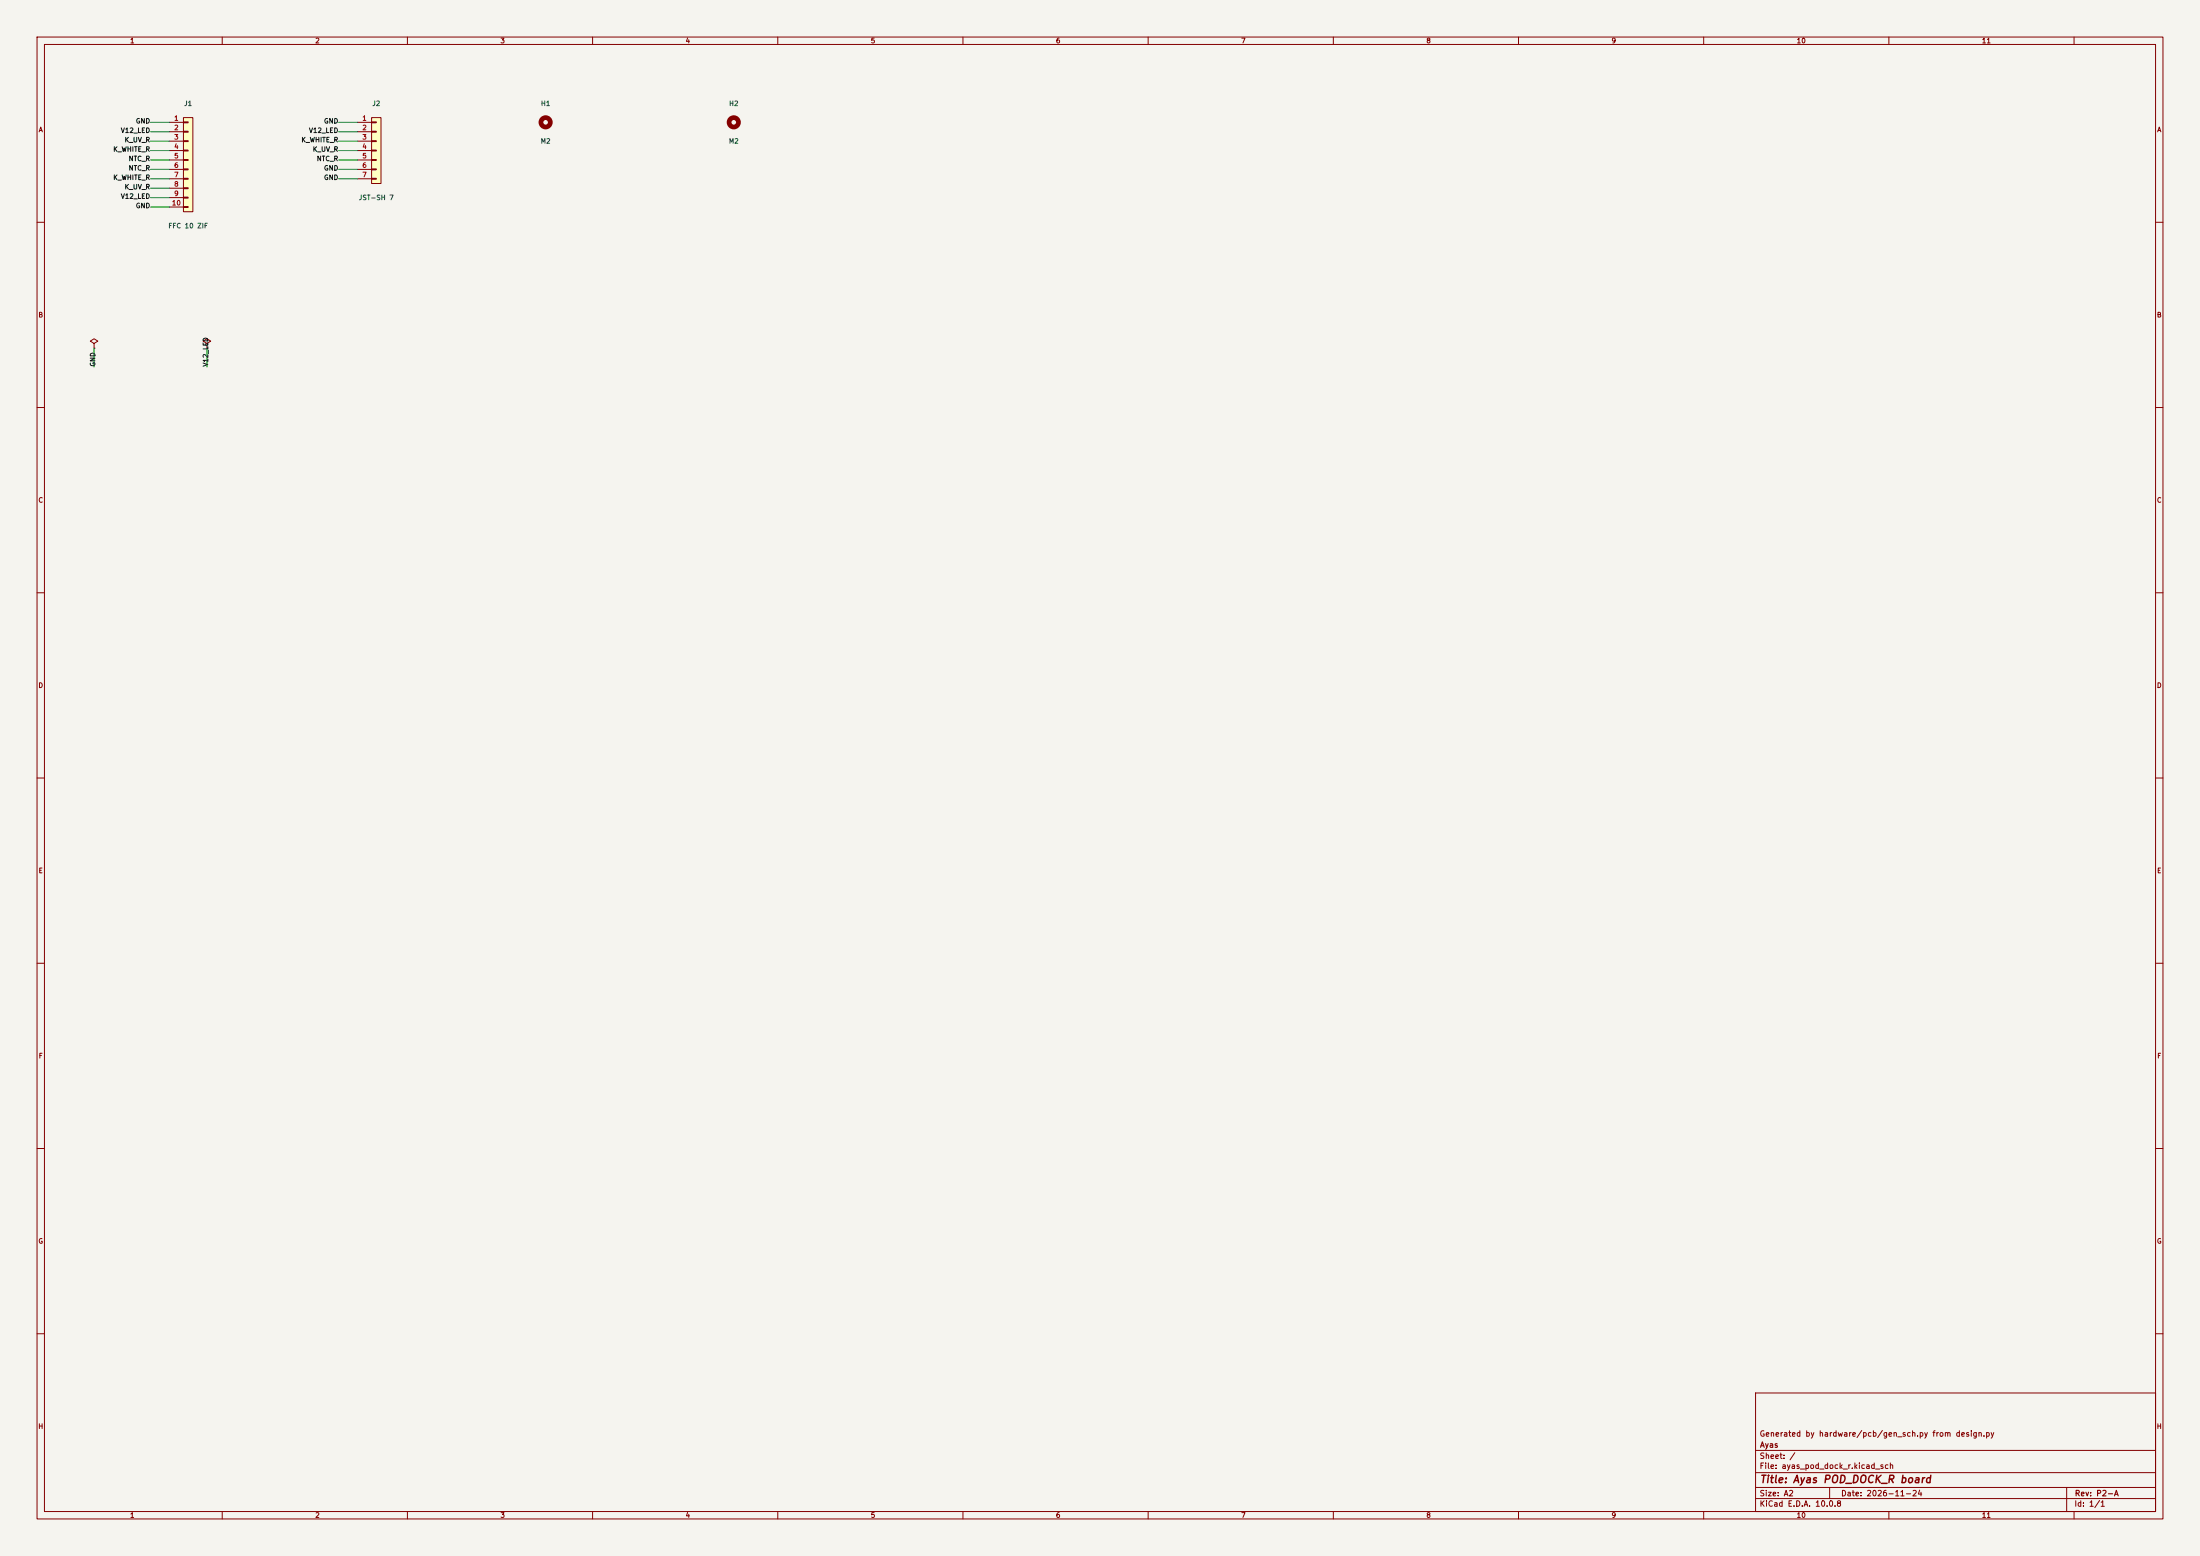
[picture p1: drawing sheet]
(kicad_sch
 (version 20250114)
 (generator "eeschema")
 (generator_version "9.0")
 (paper "A2")
 (title_block
  (title "Ayas POD_DOCK_R board")
  (date "2026-11-24")
  (rev "P2-A")
  (company "Ayas")
  (comment 1 "Generated by hardware/pcb/gen_sch.py from design.py"))
 (lib_symbols
  (symbol
   "Connector_Generic:Conn_01x10"
   (pin_names
    (offset 1.016) (hide yes)) (exclude_from_sim no) (in_bom yes) (on_board yes)
   (in_pos_files yes)
   (duplicate_pin_numbers_are_jumpers no)
   (property
    "Reference"
    "J" (at 0 12.7 0) (show_name no) (do_not_autoplace no) (effects (font (size 1.27 1.27))))
   (property
    "Value"
    "Conn_01x10" (at 0 -15.24 0) (show_name no) (do_not_autoplace no) (effects (font (size 1.27 1.27))))
   (property
    "Footprint"
    "" (at 0 0 0) (show_name no) (do_not_autoplace no) (hide yes) (effects (font (size 1.27 1.27))))
   (property
    "Datasheet"
    "" (at 0 0 0) (show_name no) (do_not_autoplace no) (hide yes) (effects (font (size 1.27 1.27))))
   (property
    "Description"
    "Generic connector, single row, 01x10, script generated (kicad-library-utils/schlib/autogen/connector/)" (at 0 0 0) (show_name no) (do_not_autoplace no) (hide yes) (effects (font (size 1.27 1.27))))
   (property
    "ki_keywords"
    "connector" (at 0 0 0) (show_name no) (do_not_autoplace no) (hide yes) (effects (font (size 1.27 1.27))))
   (property
    "ki_fp_filters"
    "Connector*:*_1x??_*" (at 0 0 0) (show_name no) (do_not_autoplace no) (hide yes) (effects (font (size 1.27 1.27))))
   (symbol
    "Conn_01x10_1_1"
    (rectangle (start -1.27 11.43) (end 1.27 -13.97) (stroke (width 0.254) (type default)) (fill (type background)))
    (rectangle (start -1.27 10.287) (end 0 10.033) (stroke (width 0.1524) (type default)) (fill (type none)))
    (rectangle (start -1.27 7.747) (end 0 7.493) (stroke (width 0.1524) (type default)) (fill (type none)))
    (rectangle (start -1.27 5.207) (end 0 4.953) (stroke (width 0.1524) (type default)) (fill (type none)))
    (rectangle (start -1.27 2.667) (end 0 2.413) (stroke (width 0.1524) (type default)) (fill (type none)))
    (rectangle (start -1.27 0.127) (end 0 -0.127) (stroke (width 0.1524) (type default)) (fill (type none)))
    (rectangle (start -1.27 -2.413) (end 0 -2.667) (stroke (width 0.1524) (type default)) (fill (type none)))
    (rectangle (start -1.27 -4.953) (end 0 -5.207) (stroke (width 0.1524) (type default)) (fill (type none)))
    (rectangle (start -1.27 -7.493) (end 0 -7.747) (stroke (width 0.1524) (type default)) (fill (type none)))
    (rectangle (start -1.27 -10.033) (end 0 -10.287) (stroke (width 0.1524) (type default)) (fill (type none)))
    (rectangle (start -1.27 -12.573) (end 0 -12.827) (stroke (width 0.1524) (type default)) (fill (type none)))
    (pin
    passive
    line (at -5.08 10.16 0) (length 3.81) (name
    "Pin_1" (effects (font (size 1.27 1.27)))) (number
    "1" (effects (font (size 1.27 1.27)))))
    (pin
    passive
    line (at -5.08 7.62 0) (length 3.81) (name
    "Pin_2" (effects (font (size 1.27 1.27)))) (number
    "2" (effects (font (size 1.27 1.27)))))
    (pin
    passive
    line (at -5.08 5.08 0) (length 3.81) (name
    "Pin_3" (effects (font (size 1.27 1.27)))) (number
    "3" (effects (font (size 1.27 1.27)))))
    (pin
    passive
    line (at -5.08 2.54 0) (length 3.81) (name
    "Pin_4" (effects (font (size 1.27 1.27)))) (number
    "4" (effects (font (size 1.27 1.27)))))
    (pin
    passive
    line (at -5.08 0 0) (length 3.81) (name
    "Pin_5" (effects (font (size 1.27 1.27)))) (number
    "5" (effects (font (size 1.27 1.27)))))
    (pin
    passive
    line (at -5.08 -2.54 0) (length 3.81) (name
    "Pin_6" (effects (font (size 1.27 1.27)))) (number
    "6" (effects (font (size 1.27 1.27)))))
    (pin
    passive
    line (at -5.08 -5.08 0) (length 3.81) (name
    "Pin_7" (effects (font (size 1.27 1.27)))) (number
    "7" (effects (font (size 1.27 1.27)))))
    (pin
    passive
    line (at -5.08 -7.62 0) (length 3.81) (name
    "Pin_8" (effects (font (size 1.27 1.27)))) (number
    "8" (effects (font (size 1.27 1.27)))))
    (pin
    passive
    line (at -5.08 -10.16 0) (length 3.81) (name
    "Pin_9" (effects (font (size 1.27 1.27)))) (number
    "9" (effects (font (size 1.27 1.27)))))
    (pin
    passive
    line (at -5.08 -12.7 0) (length 3.81) (name
    "Pin_10" (effects (font (size 1.27 1.27)))) (number
    "10" (effects (font (size 1.27 1.27))))))
   (embedded_fonts no))
  (symbol
   "Connector_Generic:Conn_01x07"
   (pin_names
    (offset 1.016) (hide yes)) (exclude_from_sim no) (in_bom yes) (on_board yes)
   (in_pos_files yes)
   (duplicate_pin_numbers_are_jumpers no)
   (property
    "Reference"
    "J" (at 0 10.16 0) (show_name no) (do_not_autoplace no) (effects (font (size 1.27 1.27))))
   (property
    "Value"
    "Conn_01x07" (at 0 -10.16 0) (show_name no) (do_not_autoplace no) (effects (font (size 1.27 1.27))))
   (property
    "Footprint"
    "" (at 0 0 0) (show_name no) (do_not_autoplace no) (hide yes) (effects (font (size 1.27 1.27))))
   (property
    "Datasheet"
    "" (at 0 0 0) (show_name no) (do_not_autoplace no) (hide yes) (effects (font (size 1.27 1.27))))
   (property
    "Description"
    "Generic connector, single row, 01x07, script generated (kicad-library-utils/schlib/autogen/connector/)" (at 0 0 0) (show_name no) (do_not_autoplace no) (hide yes) (effects (font (size 1.27 1.27))))
   (property
    "ki_keywords"
    "connector" (at 0 0 0) (show_name no) (do_not_autoplace no) (hide yes) (effects (font (size 1.27 1.27))))
   (property
    "ki_fp_filters"
    "Connector*:*_1x??_*" (at 0 0 0) (show_name no) (do_not_autoplace no) (hide yes) (effects (font (size 1.27 1.27))))
   (symbol
    "Conn_01x07_1_1"
    (rectangle (start -1.27 8.89) (end 1.27 -8.89) (stroke (width 0.254) (type default)) (fill (type background)))
    (rectangle (start -1.27 7.747) (end 0 7.493) (stroke (width 0.1524) (type default)) (fill (type none)))
    (rectangle (start -1.27 5.207) (end 0 4.953) (stroke (width 0.1524) (type default)) (fill (type none)))
    (rectangle (start -1.27 2.667) (end 0 2.413) (stroke (width 0.1524) (type default)) (fill (type none)))
    (rectangle (start -1.27 0.127) (end 0 -0.127) (stroke (width 0.1524) (type default)) (fill (type none)))
    (rectangle (start -1.27 -2.413) (end 0 -2.667) (stroke (width 0.1524) (type default)) (fill (type none)))
    (rectangle (start -1.27 -4.953) (end 0 -5.207) (stroke (width 0.1524) (type default)) (fill (type none)))
    (rectangle (start -1.27 -7.493) (end 0 -7.747) (stroke (width 0.1524) (type default)) (fill (type none)))
    (pin
    passive
    line (at -5.08 7.62 0) (length 3.81) (name
    "Pin_1" (effects (font (size 1.27 1.27)))) (number
    "1" (effects (font (size 1.27 1.27)))))
    (pin
    passive
    line (at -5.08 5.08 0) (length 3.81) (name
    "Pin_2" (effects (font (size 1.27 1.27)))) (number
    "2" (effects (font (size 1.27 1.27)))))
    (pin
    passive
    line (at -5.08 2.54 0) (length 3.81) (name
    "Pin_3" (effects (font (size 1.27 1.27)))) (number
    "3" (effects (font (size 1.27 1.27)))))
    (pin
    passive
    line (at -5.08 0 0) (length 3.81) (name
    "Pin_4" (effects (font (size 1.27 1.27)))) (number
    "4" (effects (font (size 1.27 1.27)))))
    (pin
    passive
    line (at -5.08 -2.54 0) (length 3.81) (name
    "Pin_5" (effects (font (size 1.27 1.27)))) (number
    "5" (effects (font (size 1.27 1.27)))))
    (pin
    passive
    line (at -5.08 -5.08 0) (length 3.81) (name
    "Pin_6" (effects (font (size 1.27 1.27)))) (number
    "6" (effects (font (size 1.27 1.27)))))
    (pin
    passive
    line (at -5.08 -7.62 0) (length 3.81) (name
    "Pin_7" (effects (font (size 1.27 1.27)))) (number
    "7" (effects (font (size 1.27 1.27))))))
   (embedded_fonts no))
  (symbol
   "Mechanical:MountingHole"
   (pin_names
    (offset 1.016)) (exclude_from_sim no) (in_bom no) (on_board yes)
   (in_pos_files yes)
   (duplicate_pin_numbers_are_jumpers no)
   (property
    "Reference"
    "H" (at 0 5.08 0) (show_name no) (do_not_autoplace no) (effects (font (size 1.27 1.27))))
   (property
    "Value"
    "MountingHole" (at 0 3.175 0) (show_name no) (do_not_autoplace no) (effects (font (size 1.27 1.27))))
   (property
    "Footprint"
    "" (at 0 0 0) (show_name no) (do_not_autoplace no) (hide yes) (effects (font (size 1.27 1.27))))
   (property
    "Datasheet"
    "" (at 0 0 0) (show_name no) (do_not_autoplace no) (hide yes) (effects (font (size 1.27 1.27))))
   (property
    "Description"
    "Mounting Hole without connection" (at 0 0 0) (show_name no) (do_not_autoplace no) (hide yes) (effects (font (size 1.27 1.27))))
   (property
    "ki_keywords"
    "mounting hole" (at 0 0 0) (show_name no) (do_not_autoplace no) (hide yes) (effects (font (size 1.27 1.27))))
   (property
    "ki_fp_filters"
    "MountingHole*" (at 0 0 0) (show_name no) (do_not_autoplace no) (hide yes) (effects (font (size 1.27 1.27))))
   (symbol
    "MountingHole_0_1"
    (circle (center 0 0) (radius 1.27) (stroke (width 1.27) (type default)) (fill (type none))))
   (embedded_fonts no))
  (symbol
   "power:PWR_FLAG"
   (power global)
   (pin_numbers (hide yes))
   (pin_names
    (offset 0) (hide yes)) (exclude_from_sim no) (in_bom yes) (on_board yes)
   (in_pos_files yes)
   (duplicate_pin_numbers_are_jumpers no)
   (property
    "Reference"
    "#FLG" (at 0 1.905 0) (show_name no) (do_not_autoplace no) (hide yes) (effects (font (size 1.27 1.27))))
   (property
    "Value"
    "PWR_FLAG" (at 0 3.81 0) (show_name no) (do_not_autoplace no) (effects (font (size 1.27 1.27))))
   (property
    "Footprint"
    "" (at 0 0 0) (show_name no) (do_not_autoplace no) (hide yes) (effects (font (size 1.27 1.27))))
   (property
    "Datasheet"
    "" (at 0 0 0) (show_name no) (do_not_autoplace no) (hide yes) (effects (font (size 1.27 1.27))))
   (property
    "Description"
    "Special symbol for telling ERC where power comes from" (at 0 0 0) (show_name no) (do_not_autoplace no) (hide yes) (effects (font (size 1.27 1.27))))
   (property
    "ki_keywords"
    "flag power" (at 0 0 0) (show_name no) (do_not_autoplace no) (hide yes) (effects (font (size 1.27 1.27))))
   (symbol
    "PWR_FLAG_0_0"
    (pin
    power_out
    line (at 0 0 90) (length 0) (name
    "" (effects (font (size 1.27 1.27)))) (number
    "1" (effects (font (size 1.27 1.27))))))
   (symbol
    "PWR_FLAG_0_1"
    (polyline (pts (xy 0 0) (xy 0 1.27) (xy -1.016 1.905) (xy 0 2.54) (xy 1.016 1.905) (xy 0 1.27)) (stroke (width 0) (type default)) (fill (type none))))
   (embedded_fonts no)))
 (symbol
  (lib_id "Connector_Generic:Conn_01x10") (at 50.8 43.18 0) (unit 1) (exclude_from_sim no) (in_bom yes) (on_board yes) (dnp no)
  (property
   "Reference"
   "J1" (at 50.8 27.94 0) (effects (font (size 1.27 1.27))))
  (property
   "Value"
   "FFC 10 ZIF" (at 50.8 60.96 0) (effects (font (size 1.27 1.27))))
  (property
   "Footprint"
   "Connector_FFC-FPC:Molex_200528-0100_1x10-1MP_P1.00mm_Horizontal" (at 50.8 43.18 0) (effects (font (size 1.27 1.27)) (hide yes)))
  (property
   "Datasheet"
   "" (at 50.8 43.18 0) (effects (font (size 1.27 1.27)) (hide yes)))
  (property
   "MPN"
   "200528-0100 (Molex)" (at 50.8 43.18 0) (effects (font (size 1.27 1.27)) (hide yes)))
  (property
   "Note"
   "pod flex plugs in here (palindrome: either way round)" (at 50.8 43.18 0) (effects (font (size 1.27 1.27)) (hide yes)))
  (pin
   "1")
  (pin
   "2")
  (pin
   "3")
  (pin
   "4")
  (pin
   "5")
  (pin
   "6")
  (pin
   "7")
  (pin
   "8")
  (pin
   "9")
  (pin
   "10")
  (instances (project
    "ayas_pod_dock_r" (path
    "/7664f5b9-4986-4408-b0e0-be24f0a0639c" (reference "J1") (unit 1)))))
 (wire (pts (xy 45.72 33.02) (xy 40.64 33.02)) (stroke (width 0) (type default)))
 (label
  "GND" (at 40.64 33.02 180) (effects (font (size 1.27 1.27)) (justify right)))
 (wire (pts (xy 45.72 35.56) (xy 40.64 35.56)) (stroke (width 0) (type default)))
 (label
  "V12_LED" (at 40.64 35.56 180) (effects (font (size 1.27 1.27)) (justify right)))
 (wire (pts (xy 45.72 38.1) (xy 40.64 38.1)) (stroke (width 0) (type default)))
 (label
  "K_UV_R" (at 40.64 38.1 180) (effects (font (size 1.27 1.27)) (justify right)))
 (wire (pts (xy 45.72 40.64) (xy 40.64 40.64)) (stroke (width 0) (type default)))
 (label
  "K_WHITE_R" (at 40.64 40.64 180) (effects (font (size 1.27 1.27)) (justify right)))
 (wire (pts (xy 45.72 43.18) (xy 40.64 43.18)) (stroke (width 0) (type default)))
 (label
  "NTC_R" (at 40.64 43.18 180) (effects (font (size 1.27 1.27)) (justify right)))
 (wire (pts (xy 45.72 45.72) (xy 40.64 45.72)) (stroke (width 0) (type default)))
 (label
  "NTC_R" (at 40.64 45.72 180) (effects (font (size 1.27 1.27)) (justify right)))
 (wire (pts (xy 45.72 48.26) (xy 40.64 48.26)) (stroke (width 0) (type default)))
 (label
  "K_WHITE_R" (at 40.64 48.26 180) (effects (font (size 1.27 1.27)) (justify right)))
 (wire (pts (xy 45.72 50.8) (xy 40.64 50.8)) (stroke (width 0) (type default)))
 (label
  "K_UV_R" (at 40.64 50.8 180) (effects (font (size 1.27 1.27)) (justify right)))
 (wire (pts (xy 45.72 53.34) (xy 40.64 53.34)) (stroke (width 0) (type default)))
 (label
  "V12_LED" (at 40.64 53.34 180) (effects (font (size 1.27 1.27)) (justify right)))
 (wire (pts (xy 45.72 55.88) (xy 40.64 55.88)) (stroke (width 0) (type default)))
 (label
  "GND" (at 40.64 55.88 180) (effects (font (size 1.27 1.27)) (justify right)))
 (symbol
  (lib_id "Connector_Generic:Conn_01x07") (at 101.6 40.64 0) (unit 1) (exclude_from_sim no) (in_bom yes) (on_board yes) (dnp no)
  (property
   "Reference"
   "J2" (at 101.6 27.94 0) (effects (font (size 1.27 1.27))))
  (property
   "Value"
   "JST-SH 7" (at 101.6 53.34 0) (effects (font (size 1.27 1.27))))
  (property
   "Footprint"
   "Connector_JST:JST_SH_SM07B-SRSS-TB_1x07-1MP_P1.00mm_Horizontal" (at 101.6 40.64 0) (effects (font (size 1.27 1.27)) (hide yes)))
  (property
   "Datasheet"
   "" (at 101.6 40.64 0) (effects (font (size 1.27 1.27)) (hide yes)))
  (property
   "MPN"
   "SM07B-SRSS-TB (JST)" (at 101.6 40.64 0) (effects (font (size 1.27 1.27)) (hide yes)))
  (property
   "Note"
   "POD-R: to LIGHT/IO J4 (7-way)" (at 101.6 40.64 0) (effects (font (size 1.27 1.27)) (hide yes)))
  (pin
   "1")
  (pin
   "2")
  (pin
   "3")
  (pin
   "4")
  (pin
   "5")
  (pin
   "6")
  (pin
   "7")
  (instances (project
    "ayas_pod_dock_r" (path
    "/7664f5b9-4986-4408-b0e0-be24f0a0639c" (reference "J2") (unit 1)))))
 (wire (pts (xy 96.52 33.02) (xy 91.44 33.02)) (stroke (width 0) (type default)))
 (label
  "GND" (at 91.44 33.02 180) (effects (font (size 1.27 1.27)) (justify right)))
 (wire (pts (xy 96.52 35.56) (xy 91.44 35.56)) (stroke (width 0) (type default)))
 (label
  "V12_LED" (at 91.44 35.56 180) (effects (font (size 1.27 1.27)) (justify right)))
 (wire (pts (xy 96.52 38.1) (xy 91.44 38.1)) (stroke (width 0) (type default)))
 (label
  "K_WHITE_R" (at 91.44 38.1 180) (effects (font (size 1.27 1.27)) (justify right)))
 (wire (pts (xy 96.52 40.64) (xy 91.44 40.64)) (stroke (width 0) (type default)))
 (label
  "K_UV_R" (at 91.44 40.64 180) (effects (font (size 1.27 1.27)) (justify right)))
 (wire (pts (xy 96.52 43.18) (xy 91.44 43.18)) (stroke (width 0) (type default)))
 (label
  "NTC_R" (at 91.44 43.18 180) (effects (font (size 1.27 1.27)) (justify right)))
 (wire (pts (xy 96.52 45.72) (xy 91.44 45.72)) (stroke (width 0) (type default)))
 (label
  "GND" (at 91.44 45.72 180) (effects (font (size 1.27 1.27)) (justify right)))
 (wire (pts (xy 96.52 48.26) (xy 91.44 48.26)) (stroke (width 0) (type default)))
 (label
  "GND" (at 91.44 48.26 180) (effects (font (size 1.27 1.27)) (justify right)))
 (symbol
  (lib_id "Mechanical:MountingHole") (at 147.32 33.02 0) (unit 1) (exclude_from_sim no) (in_bom yes) (on_board yes) (dnp no)
  (property
   "Reference"
   "H1" (at 147.32 27.94 0) (effects (font (size 1.27 1.27))))
  (property
   "Value"
   "M2" (at 147.32 38.1 0) (effects (font (size 1.27 1.27))))
  (property
   "Footprint"
   "MountingHole:MountingHole_2.2mm_M2" (at 147.32 33.02 0) (effects (font (size 1.27 1.27)) (hide yes)))
  (property
   "Datasheet"
   "" (at 147.32 33.02 0) (effects (font (size 1.27 1.27)) (hide yes)))
  (property
   "MPN"
   "" (at 147.32 33.02 0) (effects (font (size 1.27 1.27)) (hide yes)))
  (instances (project
    "ayas_pod_dock_r" (path
    "/7664f5b9-4986-4408-b0e0-be24f0a0639c" (reference "H1") (unit 1)))))
 (symbol
  (lib_id "Mechanical:MountingHole") (at 198.12 33.02 0) (unit 1) (exclude_from_sim no) (in_bom yes) (on_board yes) (dnp no)
  (property
   "Reference"
   "H2" (at 198.12 27.94 0) (effects (font (size 1.27 1.27))))
  (property
   "Value"
   "M2" (at 198.12 38.1 0) (effects (font (size 1.27 1.27))))
  (property
   "Footprint"
   "MountingHole:MountingHole_2.2mm_M2" (at 198.12 33.02 0) (effects (font (size 1.27 1.27)) (hide yes)))
  (property
   "Datasheet"
   "" (at 198.12 33.02 0) (effects (font (size 1.27 1.27)) (hide yes)))
  (property
   "MPN"
   "" (at 198.12 33.02 0) (effects (font (size 1.27 1.27)) (hide yes)))
  (instances (project
    "ayas_pod_dock_r" (path
    "/7664f5b9-4986-4408-b0e0-be24f0a0639c" (reference "H2") (unit 1)))))
 (symbol
  (lib_id "power:PWR_FLAG") (at 25.4 93.98 0) (unit 1) (exclude_from_sim no) (in_bom no) (on_board no) (dnp no)
  (property
   "Reference"
   "#FLG01" (at 25.4 88.98 0) (effects (font (size 1.27 1.27)) (hide yes)))
  (property
   "Value"
   "PWR_FLAG" (at 25.4 90.48 0) (effects (font (size 1.27 1.27)) (hide yes)))
  (property
   "Footprint"
   "" (at 25.4 93.98 0) (effects (font (size 1.27 1.27)) (hide yes)))
  (pin
   "1")
  (instances (project
    "ayas_pod_dock_r" (path
    "/7664f5b9-4986-4408-b0e0-be24f0a0639c" (reference "#FLG01") (unit 1)))))
 (wire (pts (xy 25.4 93.98) (xy 25.4 99.06)) (stroke (width 0) (type default)))
 (label
  "GND" (at 25.4 99.06 270) (effects (font (size 1.27 1.27)) (justify left)))
 (symbol
  (lib_id "power:PWR_FLAG") (at 55.88 93.98 0) (unit 1) (exclude_from_sim no) (in_bom no) (on_board no) (dnp no)
  (property
   "Reference"
   "#FLG02" (at 55.88 88.98 0) (effects (font (size 1.27 1.27)) (hide yes)))
  (property
   "Value"
   "PWR_FLAG" (at 55.88 90.48 0) (effects (font (size 1.27 1.27)) (hide yes)))
  (property
   "Footprint"
   "" (at 55.88 93.98 0) (effects (font (size 1.27 1.27)) (hide yes)))
  (pin
   "1")
  (instances (project
    "ayas_pod_dock_r" (path
    "/7664f5b9-4986-4408-b0e0-be24f0a0639c" (reference "#FLG02") (unit 1)))))
 (wire (pts (xy 55.88 93.98) (xy 55.88 99.06)) (stroke (width 0) (type default)))
 (label
  "V12_LED" (at 55.88 99.06 270) (effects (font (size 1.27 1.27)) (justify left)))
 (sheet_instances (path
   "/"
   (page "1"))))
